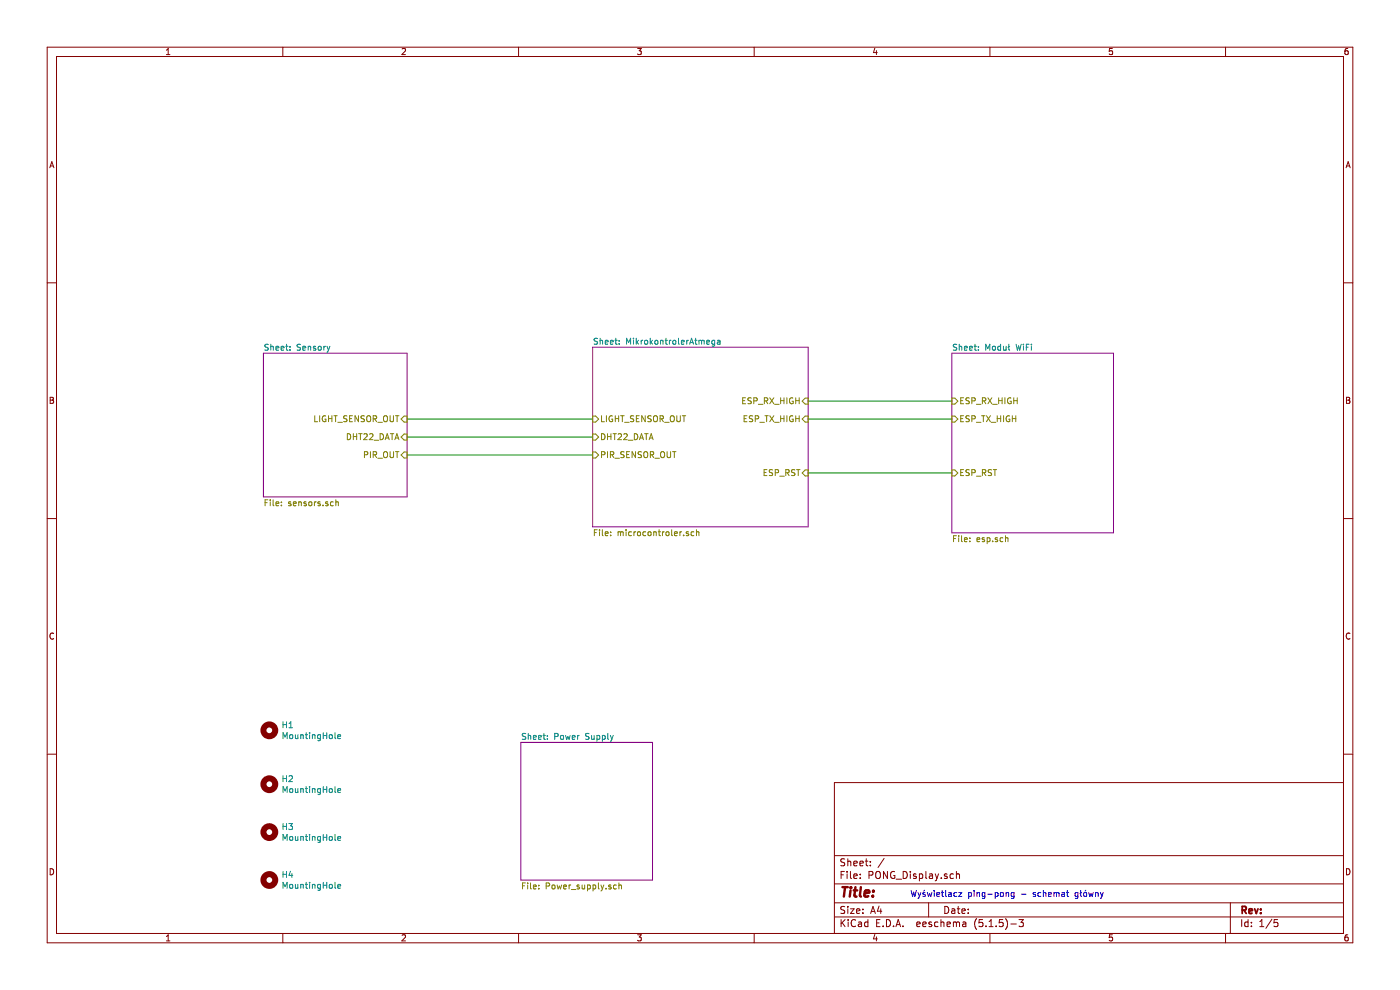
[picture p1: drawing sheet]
EESchema Schematic File Version 4
EELAYER 30 0
EELAYER END
$Descr A4 11693 8268
encoding utf-8
Sheet 1 5
Title ""
Date ""
Rev ""
Comp ""
Comment1 ""
Comment2 ""
Comment3 ""
Comment4 ""
$EndDescr
$Sheet
S 4350 6200 1100 1150
U 5E80B14C
F0 "Power Supply" 50
F1 "Power_supply.sch" 50
$EndSheet
Wire Wire Line
	6750 3350 7950 3350
Wire Wire Line
	6750 3500 7950 3500
Wire Wire Line
	3400 3650 4950 3650
Wire Wire Line
	4950 3800 3400 3800
$Comp
L Mechanical:MountingHole H?
U 1 1
P 2250 6100
AR Path="/5E80B18F/5E8DB9E7" Ref="H?"  Part="1" 
AR Path="/5E8DB9E7" Ref="H1"  Part="1" 
F 0 "H1" H 2350 6146 50  0000 L CNN
F 1 "MountingHole" H 2350 6055 50  0000 L CNN
F 2 "MountingHole:MountingHole_2.7mm_Pad_Via" H 2250 6100 50  0001 C CNN
F 3 "~" H 2250 6100 50  0001 C CNN
	1    2250 6100
	1    0    0    -1  
$EndComp
$Comp
L Mechanical:MountingHole H?
U 1 1
P 2250 6550
AR Path="/5E80B18F/5E8DB9ED" Ref="H?"  Part="1" 
AR Path="/5E8DB9ED" Ref="H2"  Part="1" 
F 0 "H2" H 2350 6596 50  0000 L CNN
F 1 "MountingHole" H 2350 6505 50  0000 L CNN
F 2 "MountingHole:MountingHole_2.7mm_Pad_Via" H 2250 6550 50  0001 C CNN
F 3 "~" H 2250 6550 50  0001 C CNN
	1    2250 6550
	1    0    0    -1  
$EndComp
$Comp
L Mechanical:MountingHole H?
U 1 1
P 2250 6950
AR Path="/5E80B18F/5E8DB9F3" Ref="H?"  Part="1" 
AR Path="/5E8DB9F3" Ref="H3"  Part="1" 
F 0 "H3" H 2350 6996 50  0000 L CNN
F 1 "MountingHole" H 2350 6905 50  0000 L CNN
F 2 "MountingHole:MountingHole_2.7mm_Pad_Via" H 2250 6950 50  0001 C CNN
F 3 "~" H 2250 6950 50  0001 C CNN
	1    2250 6950
	1    0    0    -1  
$EndComp
$Comp
L Mechanical:MountingHole H?
U 1 1
P 2250 7350
AR Path="/5E80B18F/5E8DB9F9" Ref="H?"  Part="1" 
AR Path="/5E8DB9F9" Ref="H4"  Part="1" 
F 0 "H4" H 2350 7396 50  0000 L CNN
F 1 "MountingHole" H 2350 7305 50  0000 L CNN
F 2 "MountingHole:MountingHole_2.7mm_Pad_Via" H 2250 7350 50  0001 C CNN
F 3 "~" H 2250 7350 50  0001 C CNN
	1    2250 7350
	1    0    0    -1  
$EndComp
Wire Wire Line
	4950 3500 3400 3500
Text Notes 7600 7500 0    50   ~ 0
Wyświetlacz ping-pong - schemat główny
$Sheet
S 2200 2950 1200 1200
U 5E80B6DE
F0 "Sensory" 50
F1 "sensors.sch" 50
F2 "DHT22_DATA" I R 3400 3650 50 
F3 "LIGHT_SENSOR_OUT" I R 3400 3500 50 
F4 "PIR_OUT" I R 3400 3800 50 
$EndSheet
$Sheet
S 4950 2900 1800 1500
U 5E80B18F
F0 "MikrokontrolerAtmega" 50
F1 "microcontroler.sch" 50
F2 "LIGHT_SENSOR_OUT" I L 4950 3500 50 
F3 "PIR_SENSOR_OUT" I L 4950 3800 50 
F4 "DHT22_DATA" I L 4950 3650 50 
F5 "ESP_RST" I R 6750 3950 50 
F6 "ESP_TX_HIGH" I R 6750 3500 50 
F7 "ESP_RX_HIGH" I R 6750 3350 50 
$EndSheet
Wire Wire Line
	6750 3950 7950 3950
$Sheet
S 7950 2950 1350 1500
U 5E80B1F8
F0 "Moduł WiFi" 50
F1 "esp.sch" 50
F2 "ESP_RST" I L 7950 3950 50 
F3 "ESP_RX_HIGH" I L 7950 3350 50 
F4 "ESP_TX_HIGH" I L 7950 3500 50 
$EndSheet
$EndSCHEMATC
